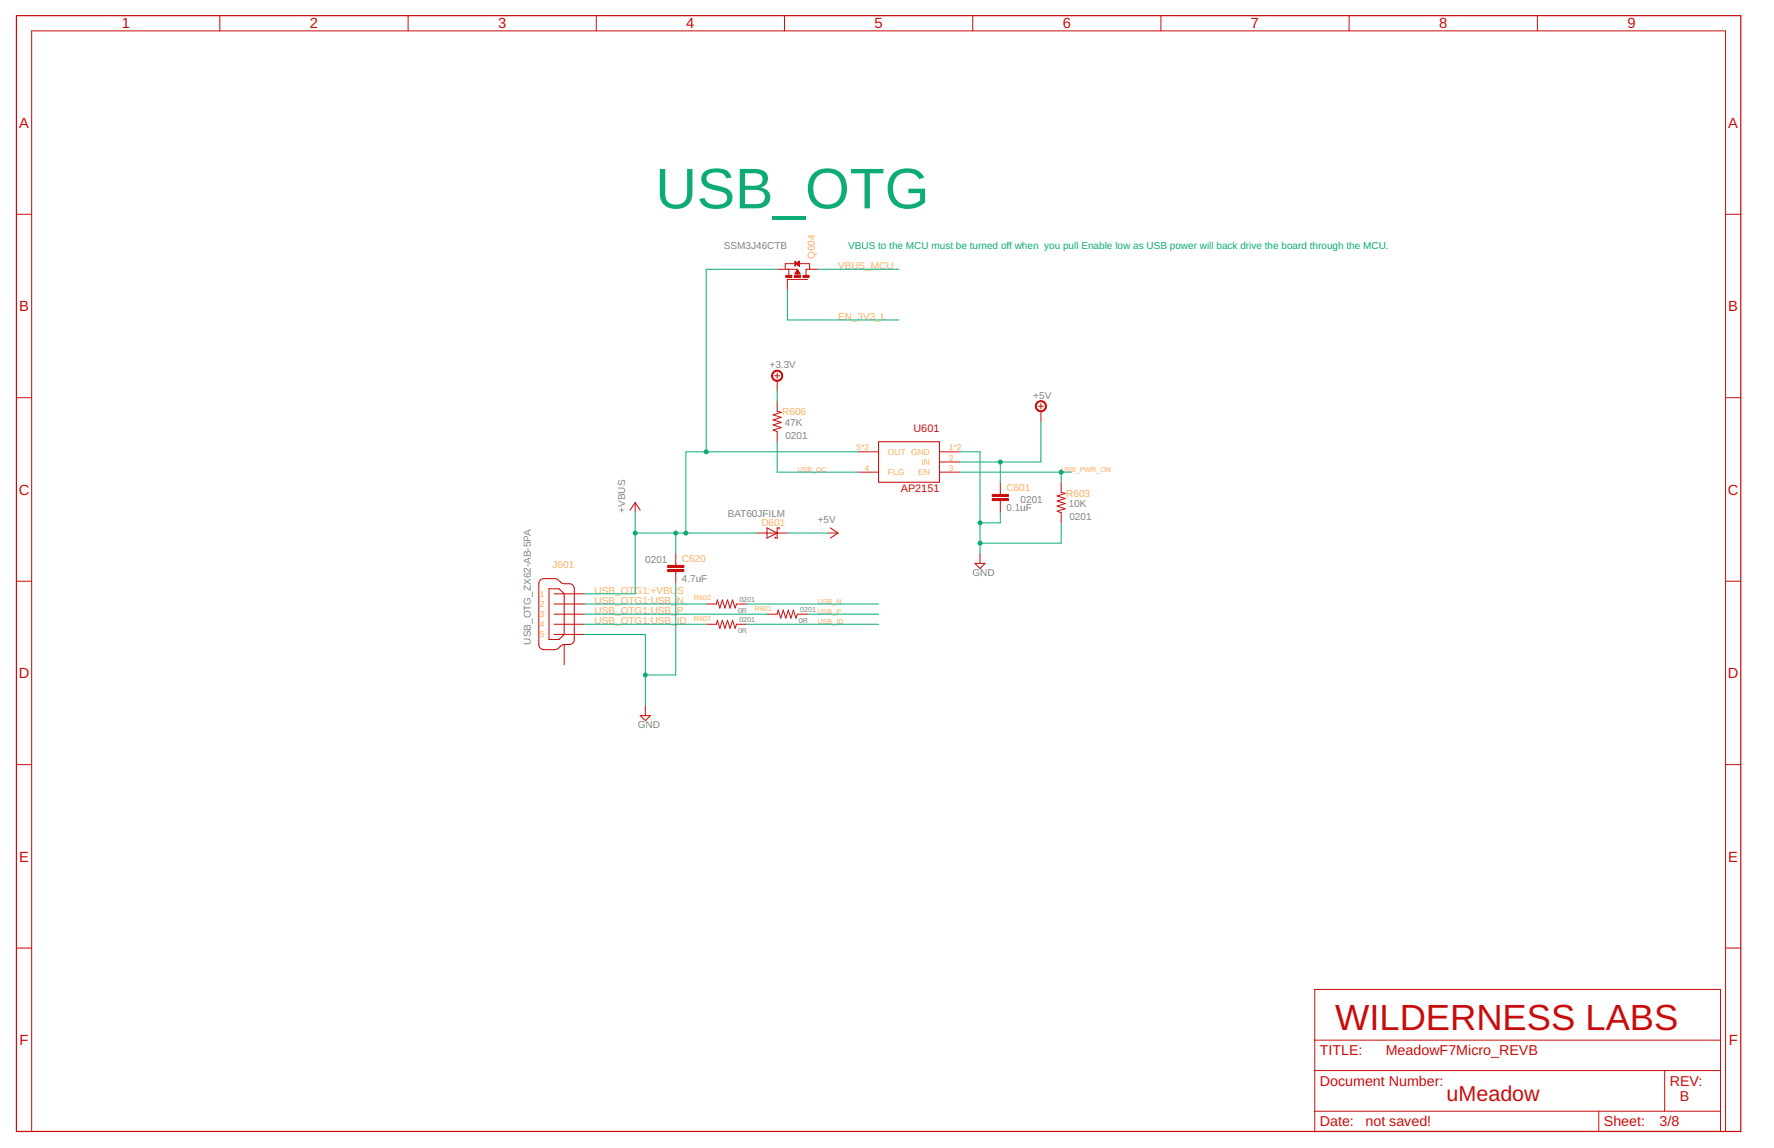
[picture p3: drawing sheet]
<svg xmlns="http://www.w3.org/2000/svg" width="432mm" height="279mm" viewBox="0 0 432 279" stroke-linecap="round" stroke-linejoin="round" font-family="sans-serif">
<path d="M4 3.8h419.7v271.6h-419.7z" fill="none" stroke="#c90d0c" stroke-width=".3"/>
<g fill="none" stroke="#c90d0c" stroke-width=".24">
<path d="M53.5 3.8v3.7M99.3 3.8v3.7M145.1 3.8v3.7M190.9 3.8v3.7M236.8 3.8v3.7M282.6 3.8v3.7M328.4 3.8v3.7M374.2 3.8v3.7M4 52.2h3.7M420 52.2h3.7M189.2 65.5h4.9v1.6M191.1 65.5v-1.3h6v1.3"/>
<path d="M192 65.5v1.5M193.5 66.6h1.2M193.6 66.5h1M193.7 66.4h.9M193.7 66.3h.8M193.7 64.1h.9M193.7 64.2h.9M193.8 66.2h.6M193.8 66.1h.6M193.8 64.1h.8M193.8 64.3h.8M193.9 66h.4"/>
<path d="M193.9 65.9h.4M193.9 64h.7M194 64.4h.6M194 65.8h.2M194 63.9h.6M194.1 65.7h.1M194.1 64.5h.5M194.1 65.7l.6 .9h-1.2zM194.1 63.8h.5M194.2 64.5h.4M194.2 63.8h.4M194.3 64.6h.3"/>
<path d="M194.4 63.7h.2M194.4 64.6h.2M194.5 63.6h.1M194.5 64.7h.1M194.6 63.6h.1M194.6 64.8h.1M194.6 63.6l-1 .6 1 .6M194.6 63.6v1.2M196.6 68h-5v2.5M199.1 65.5h-2.9v1.5M4 96.8h3.7M188.6 91.5h1.2"/>
<path d="M189.2 97.6v2.5l1 .3-2 .6 2 .6-2 .6 2 .6-2 .6 2 .7-2 .6 1 .3v2.5M189.2 90.8v1.3M189.2 92.7v2.5M252.8 98.9h1.2M253.4 98.2v1.3M420 96.8h3.7M208.9 110h4.9M208.9 114.9h4.9M228.7 110h4.9M228.7 112.4h4.9M228.7 114.9h4.9M243.5 117.4v2.9"/>
<path d="M253.4 100.1v2.5M258.3 117.4v2.4l1 .3-2 .6 2 .6-2 .6 2 .7-2 .6 2 .6-2 .6 1 .4v2.5M154.6 122.3v2.5M164.5 134.7v2.9M164.5 139.1v3M184.2 129.7h7.4M201.5 129.7h2.5M238.5 134.7v2.4M243.5 121.8v3M4 141.5h3.7M134.9 144.5h7.4M134.9 147h7.4"/>
<path d="M134.9 149.5h7.4M134.9 151.9h7.4M134.9 154.4h7.4M137.3 156.9v4.9M171.9 147h2.4l.3-1 .6 2 .6-2 .6 2 .7-2 .6 2 .6-2 .6 2 .4-1h2.5M171.9 151.9h2.4l.3-.9 .6 1.9 .6-1.9 .6 1.9 .7-1.9 .6 1.9 .6-1.9 .6 1.9 .4-1h2.5M186.7 149.5h2.5l.2-1 .6 2 .6-2 .7 2 .6-2 .6 2 .6-2 .6 2 .4-1h2.5M420 141.5h3.7M157.1 171.7v2.5M4 186.1h3.7M420 186.1h3.7M4 230.7h3.7"/>
<path d="M420 230.7h3.7M320 240.8h98.8v34.6h-98.8zM320 253.2h98.8M7.7 275.4v-267.9h412.3v267.9M320 260.6h98.8M320 270.4h98.8M389.1 270.4v5M405.2 260.6v9.8"/>
</g>
<path d="M213.8 107.5h14.9v9.9h-14.9zM153.4 124.2l1.2-1.9 1.2 1.9M186.7 128.5l2.5 1.2-2.5 1.3zM189.7 128.7v-.2h-.5v2.5h-.5v-.3M202.1 128.5l1.9 1.2-1.9 1.3M237.3 137.1h2.5l-1.3 1.3zM131.4 141.3l1-.5h2.5l.6 .1 1 .9a2.43 2.43 0 0 0 2.1 .3l.7 .2 .5 1v12.3l-.5 1a2.4 2.4 0 0 1-2 .3l-.8 .3-.7 .6-.9 .3h-2.8l-.5-.3-.4-.7-.1-15zM133.6 143.3h2.5l1.2 1.2v9.9l-1.2 1.2h-2.5zM155.8 174.2h2.5l-1.2 1.2z" fill="none" stroke="#c90d0c" stroke-width=".25"/>
<g fill="#c90d0c" stroke="#c90d0c" stroke-width=".24">
<path d="M188.2 90.5a1.36 1.36 0 0 1 2.1 .2 1.36 1.36 0 0 1-.8 2.1 1.36 1.36 0 0 1-1.7-1.3h.3a1.11 1.11 0 0 1 1.6-1 1.11 1.11 0 0 1 .1 1.9 1.11 1.11 0 0 1-1.7-.7v-.2h-.3z" fill-rule="evenodd"/>
<path d="M252.4 97.9a1.35 1.35 0 0 1 2.1 .2 1.35 1.35 0 0 1-.8 2.1 1.35 1.35 0 0 1-1.7-1.3h.2a1.11 1.11 0 0 1 1.6-1.1 1.11 1.11 0 0 1 .3 1.9 1.11 1.11 0 0 1-1.8-.6l-.1-.2h-.2z" fill-rule="evenodd"/>
</g>
<g fill="#c90d0c" stroke="#c90d0c" stroke-width=".24">
<path d="M162.5 138.6h4v.5h-4z"/>
<path d="M162.5 137.6h4v.5h-4z"/>
<path d="M241.5 121.3h3.9v.5h-3.9z"/>
<path d="M241.5 120.3h3.9v.5h-3.9z"/>
<path d="M195.5 67h1.4v.5h-1.4z"/>
<path d="M193.4 67h1.4v.5h-1.4z"/>
<path d="M191.3 67h1.4v.5h-1.4z"/>
<path d="M193.5 63.6h.1v1.2h-.1z"/>
</g>
<g fill="none" stroke="#0dab76" stroke-width=".24">
<path d="M189.2 65.5h-17.3v44.5M191.6 70.5v7.4h27.2M199.1 65.5h19.7M189.2 95.2v2.4M189.2 107.5v7.4h19.7M208.9 110h-42v19.7M233.6 110h4.9v24.7M233.6 114.9h27.2M243.5 112.4v5M253.4 102.6v9.8h-19.8M258.3 114.9v2.5M154.6 124.8v19.7h-12.3"/>
<path d="M154.6 129.7h29.6M164.5 129.7v5M191.6 129.7h9.9M243.5 124.8v2.5h-5M258.3 127.3v4.9h-19.8M142.3 147h29.6M142.3 149.5h44.4M142.3 151.9h29.6M142.3 154.4h14.8v17.3M164.5 142.1v22.2h-7.4M181.8 147h32M181.8 151.9h32"/>
<path d="M196.6 149.5h17.2"/>
</g>
<g fill="#0dab76" stroke="#0dab76" stroke-width=".24">
<circle cx="154.6" cy="129.7" r=".49"/>
<circle cx="164.5" cy="129.7" r=".49"/>
<circle cx="166.9" cy="129.7" r=".49"/>
<circle cx="171.9" cy="110" r=".49"/>
<circle cx="157.1" cy="164.3" r=".49"/>
<circle cx="238.5" cy="132.2" r=".49"/>
<circle cx="238.5" cy="127.3" r=".49"/>
<circle cx="258.3" cy="114.9" r=".49"/>
<circle cx="243.5" cy="112.4" r=".49"/>
</g>
<text font-size="13.9" fill="#0dab76" x="159.5" y="50.7">USB_OTG</text>
<text font-size="8.8" fill="#c90d0c" x="325" y="250.7">WILDERNESS LABS</text>
<text font-size="5.2" fill="#c90d0c" x="352.1" y="268">uMeadow</text>
<g font-size="3.6" fill="#c90d0c">
<text x="29.6" y="6.9">1</text>
<text x="75.4" y="6.9">2</text>
<text x="121.2" y="6.9">3</text>
<text x="167" y="6.9">4</text>
<text x="212.9" y="6.9">5</text>
<text x="258.7" y="6.9">6</text>
<text x="304.5" y="6.9">7</text>
<text x="350.3" y="6.9">8</text>
<text x="396.1" y="6.9">9</text>
<text x="4.7" y="31.1">A</text>
<text x="420.7" y="31.1">A</text>
<text x="4.7" y="75.8">B</text>
<text x="420.7" y="75.8">B</text>
<text x="4.6" y="120.4">C</text>
<text x="420.6" y="120.4">C</text>
<text x="4.6" y="165">D</text>
<text x="420.6" y="165">D</text>
<text x="4.7" y="209.7">E</text>
<text x="420.7" y="209.7">E</text>
<text x="4.8" y="254.3">F</text>
<text x="420.8" y="254.3">F</text>
</g>
<g font-size="3.5" fill="#c90d0c">
<text x="321.3" y="256.9">TITLE:</text>
<text x="337.3" y="256.9">MeadowF7Micro_REVB</text>
<text x="321.3" y="264.3">Document Number:</text>
<text x="406.4" y="264.3">REV:</text>
<text x="408.9" y="268">B</text>
<text x="321.3" y="274.1">Date:</text>
<text x="332.4" y="274.1">not saved!</text>
<text x="390.4" y="274.1">Sheet:</text>
<text x="404" y="274.1">3/8</text>
</g>
<g font-size="2.6" fill="#c90d0c">
<text x="222.3" y="105">U601</text>
<text x="219.3" y="119.8">AP2151</text>
</g>
<g font-size="2.4" fill="#808080">
<text x="176.2" y="60.6">SSM3J46CTB</text>
<text x="187.3" y="89.6">+3.3V</text>
<text x="251.5" y="97">+5V</text>
<text x="191" y="103.6">47K</text>
<text x="191.2" y="106.8">0201</text>
<text x="152.1" y="124.8" transform="rotate(-90 152.1 124.8)">+VBUS</text>
<text x="177.1" y="125.9">BAT60JFILM</text>
<text x="245" y="124.4">0.1uF</text>
<text x="248.4" y="122.3">0201</text>
<text x="260.1" y="123.3">10K</text>
<text x="199" y="127.3">+5V</text>
<text x="260.3" y="126.5">0201</text>
<text x="157.1" y="137.1">0201</text>
<text x="166" y="141.7">4.7uF</text>
<text x="236.7" y="140.2">GND</text>
<text x="129.2" y="156.9" transform="rotate(-90 129.2 156.9)">USB_OTG_ZX62-AB-5PA</text>
<text x="155.2" y="177.2">GND</text>
</g>
<g font-size="2.4" fill="#fbaf5c">
<text x="198.3" y="63.1" transform="rotate(-90 198.3 63.1)">Q604</text>
<text x="204" y="65.5">VBUS_MCU</text>
<text x="204" y="77.9">EN_3V3_L</text>
<text x="190.4" y="101.1">R606</text>
<text x="245" y="119.5">C601</text>
<text x="259.5" y="120.9">R603</text>
<text x="185.3" y="128">D601</text>
<text x="166" y="136.8">C620</text>
<text x="134.5" y="138.4">J601</text>
<text x="144.7" y="144.5">USB_OTG1:+VBU</text>
<text x="144.7" y="147">USB_OTG1:USB_</text>
<text x="144.7" y="149.5">USB_OTG1:USB_</text>
<text x="164.7" y="147">N</text>
<text x="164.7" y="149.5">P</text>
<text x="164.8" y="144.5">S</text>
<text x="144.7" y="151.9">USB_OTG1:USB_</text>
<text x="164.7" y="151.9">ID</text>
</g>
<text font-size="2.4" fill="#0dab76" x="206.4" y="60.6">VBUS to the MCU must be turned off when you pull Enable low as USB power will back drive the board through the MCU.</text>
<g font-size="2.1" fill="#fbaf5c">
<text x="208.5" y="109.6">5*2</text>
<text x="216.1" y="110.7">OUT GND</text>
<text x="224.3" y="113.2">IN</text>
<text x="230.9" y="109.6">1*2</text>
<text x="230.9" y="112.1">2</text>
<text x="210.4" y="114.6">4</text>
<text x="216.1" y="115.6">FLG</text>
<text x="223.5" y="115.6">EN</text>
<text x="230.9" y="114.6">3</text>
<text x="131.4" y="145.3">1</text>
<text x="131.4" y="147.7">2</text>
<text x="131.4" y="150.2">3</text>
<text x="131.4" y="152.7">4</text>
<text x="131.4" y="155.1">5</text>
</g>
<g font-size="1.7" fill="#fbaf5c">
<text x="194.1" y="114.9">USB_OC</text>
<text x="258.3" y="114.9">USB_PWR_ON</text>
<text x="168.9" y="146.1">R602</text>
<text x="183.7" y="148.6">R601</text>
<text x="199" y="147">USB_N</text>
<text x="199" y="149.5">USB_P</text>
<text x="168.9" y="151.1">R607</text>
<text x="199" y="151.9">USB_ID</text>
</g>
<g font-size="1.7" fill="#808080">
<text x="179.6" y="149.1">0R</text>
<text x="180" y="146.6">0201</text>
<text x="194.8" y="149">0201</text>
<text x="179.6" y="154">0R</text>
<text x="180" y="151.5">0201</text>
<text x="194.5" y="151.6">0R</text>
</g>
</svg>
